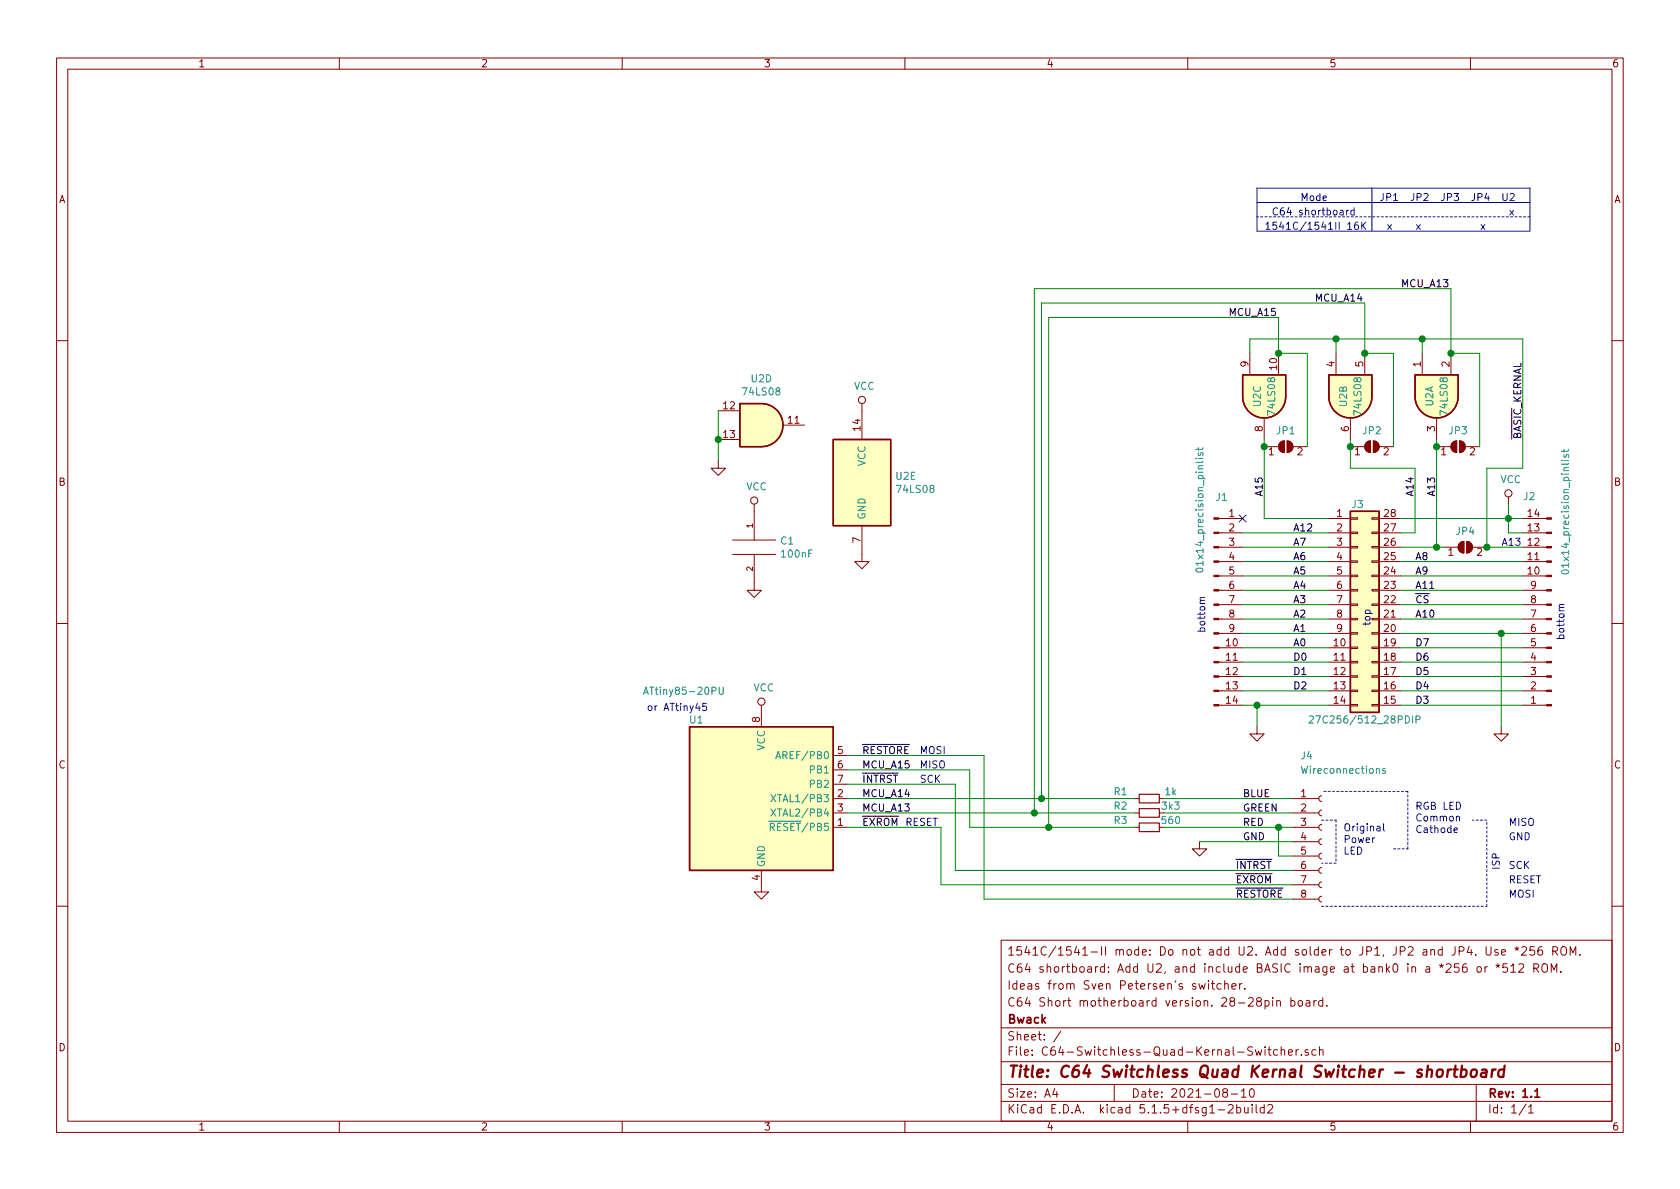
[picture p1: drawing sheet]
EESchema Schematic File Version 4
EELAYER 30 0
EELAYER END
$Descr A4 11693 8268
encoding utf-8
Sheet 1 1
Title "C64 Switchless Quad Kernal Switcher - shortboard"
Date "2021-08-10"
Rev "1.1"
Comp "Bwack"
Comment1 "C64 Short motherboard version. 28-28pin board."
Comment2 "Ideas from Sven Petersen's switcher."
Comment3 "C64 shortboard: Add U2, and include BASIC image at bank0 in a *256 or *512 ROM."
Comment4 "1541C/1541-II mode: Do not add U2. Add solder to JP1, JP2 and JP4. Use *256 ROM."
$EndDescr
$Comp
L Connector_Generic:Conn_02x14_Counter_Clockwise J3
U 1 1
P 9450 4200
F 0 "J3" H 9450 4900 50  0000 C CNN
F 1 "27C256/512_28PDIP" H 9500 3400 50  0000 C CNN
F 2 "Package_DIP:DIP-28_W15.24mm_Socket" H 9450 4200 50  0001 C CNN
F 3 "~" H 9450 4200 50  0001 C CNN
	1    9450 4200
	1    0    0    -1  
$EndComp
Text Notes 8400 4400 1    50   ~ 0
bottom
Text Notes 10900 4450 1    50   ~ 0
bottom
Text Notes 9550 4350 1    50   ~ 0
top
$Comp
L power:VCC #PWR0102
U 1 1
P 10500 3500
F 0 "#PWR0102" H 10500 3350 50  0001 C CNN
F 1 "VCC" H 10517 3673 50  0000 C CNN
F 2 "" H 10500 3500 50  0001 C CNN
F 3 "" H 10500 3500 50  0001 C CNN
	1    10500 3500
	1    0    0    -1  
$EndComp
Text Label 6000 5650 0    50   ~ 0
MCU_A13
Text Label 6000 5550 0    50   ~ 0
MCU_A14
Text Label 6000 5250 0    50   ~ 0
~RESTORE~
$Comp
L power:GND #PWR0103
U 1 1
P 5300 6150
F 0 "#PWR0103" H 5300 5900 50  0001 C CNN
F 1 "GND" H 5305 5977 50  0001 C CNN
F 2 "" H 5300 6150 50  0001 C CNN
F 3 "" H 5300 6150 50  0001 C CNN
	1    5300 6150
	1    0    0    -1  
$EndComp
$Comp
L power:VCC #PWR0104
U 1 1
P 5300 4950
F 0 "#PWR0104" H 5300 4800 50  0001 C CNN
F 1 "VCC" H 5317 5123 50  0000 C CNN
F 2 "" H 5300 4950 50  0001 C CNN
F 3 "" H 5300 4950 50  0001 C CNN
	1    5300 4950
	1    0    0    -1  
$EndComp
Text Label 6000 5450 0    50   ~ 0
~INTRST~
Text Label 6000 5750 0    50   ~ 0
~EXROM~
$Comp
L Connector:Conn_01x08_Female J4
U 1 1
P 9200 5850
F 0 "J4" H 9050 6450 50  0000 L CNN
F 1 "Wireconnections" H 9050 6350 50  0000 L CNN
F 2 "Connector_PinHeader_2.54mm:PinHeader_1x08_P2.54mm_Horizontal" H 9200 5850 50  0001 C CNN
F 3 "~" H 9200 5850 50  0001 C CNN
	1    9200 5850
	1    0    0    -1  
$EndComp
Wire Wire Line
	9000 5750 8900 5750
Wire Wire Line
	9000 5950 8900 5950
Text Label 8650 5550 0    50   ~ 0
BLUE
Text Label 8650 5650 0    50   ~ 0
GREEN
Text Label 8650 5750 0    50   ~ 0
RED
$Comp
L power:GND #PWR0105
U 1 1
P 8350 5850
F 0 "#PWR0105" H 8350 5600 50  0001 C CNN
F 1 "GND" H 8355 5677 50  0001 C CNN
F 2 "" H 8350 5850 50  0001 C CNN
F 3 "" H 8350 5850 50  0001 C CNN
	1    8350 5850
	1    0    0    -1  
$EndComp
Wire Wire Line
	8350 5850 9000 5850
Text Label 8650 5850 0    50   ~ 0
GND
Wire Wire Line
	8900 5750 8900 5950
Connection ~ 8900 5750
Text Label 8600 6250 0    50   ~ 0
~RESTORE~
Text Label 8600 6050 0    50   ~ 0
~INTRST~
Text Label 8600 6150 0    50   ~ 0
~EXROM~
$Comp
L Device:R_Small R1
U 1 1
P 8000 5550
F 0 "R1" V 7950 5350 50  0000 C CNN
F 1 "1k" V 7950 5700 50  0000 C CNN
F 2 "Resistor_SMD:R_0805_2012Metric_Pad1.15x1.40mm_HandSolder" H 8000 5550 50  0001 C CNN
F 3 "~" H 8000 5550 50  0001 C CNN
	1    8000 5550
	0    1    1    0   
$EndComp
$Comp
L Device:R_Small R2
U 1 1
P 8000 5650
F 0 "R2" V 7950 5450 50  0000 C CNN
F 1 "3k3" V 7950 5800 50  0000 C CNN
F 2 "Resistor_SMD:R_0805_2012Metric_Pad1.15x1.40mm_HandSolder" H 8000 5650 50  0001 C CNN
F 3 "~" H 8000 5650 50  0001 C CNN
	1    8000 5650
	0    1    1    0   
$EndComp
$Comp
L Device:R_Small R3
U 1 1
P 8000 5750
F 0 "R3" V 7950 5550 50  0000 C CNN
F 1 "560" V 7950 5900 50  0000 C CNN
F 2 "Resistor_SMD:R_0805_2012Metric_Pad1.15x1.40mm_HandSolder" H 8000 5750 50  0001 C CNN
F 3 "~" H 8000 5750 50  0001 C CNN
	1    8000 5750
	0    1    1    0   
$EndComp
Wire Wire Line
	8100 5550 9000 5550
Wire Wire Line
	8100 5650 9000 5650
Wire Wire Line
	8100 5750 8900 5750
$Comp
L pspice:C C1
U 1 1
P 5250 3800
F 0 "C1" H 5428 3846 50  0000 L CNN
F 1 "100nF" H 5428 3755 50  0000 L CNN
F 2 "Resistor_SMD:R_0805_2012Metric_Pad1.15x1.40mm_HandSolder" H 5250 3800 50  0001 C CNN
F 3 "~" H 5250 3800 50  0001 C CNN
	1    5250 3800
	1    0    0    -1  
$EndComp
$Comp
L power:VCC #PWR0106
U 1 1
P 5250 3550
F 0 "#PWR0106" H 5250 3400 50  0001 C CNN
F 1 "VCC" H 5267 3723 50  0000 C CNN
F 2 "" H 5250 3550 50  0001 C CNN
F 3 "" H 5250 3550 50  0001 C CNN
	1    5250 3550
	1    0    0    -1  
$EndComp
$Comp
L power:GND #PWR0107
U 1 1
P 5250 4050
F 0 "#PWR0107" H 5250 3800 50  0001 C CNN
F 1 "GND" H 5255 3877 50  0001 C CNN
F 2 "" H 5250 4050 50  0001 C CNN
F 3 "" H 5250 4050 50  0001 C CNN
	1    5250 4050
	1    0    0    -1  
$EndComp
Text Notes 6400 5450 0    50   ~ 0
SCK
Text Notes 6400 5350 0    50   ~ 0
MISO
Text Notes 6400 5250 0    50   ~ 0
MOSI
Text Notes 6300 5750 0    50   ~ 0
RESET
Wire Wire Line
	5900 5450 6650 5450
Wire Notes Line
	9200 5700 9300 5700
Wire Notes Line
	9300 5700 9300 6000
Wire Notes Line
	9300 6000 9200 6000
Text Notes 9350 5950 0    50   ~ 0
Original\nPower\nLED
Wire Notes Line
	9700 5900 9800 5900
Wire Notes Line
	9800 5900 9800 5500
Wire Notes Line
	9800 5500 9200 5500
Text Notes 9850 5800 0    50   ~ 0
RGB LED\nCommon\nCathode
Wire Notes Line
	9200 6300 10350 6300
Wire Notes Line
	10350 6300 10350 5700
Wire Notes Line
	10350 5700 10250 5700
Text Notes 10450 6050 1    50   ~ 0
ISP
Text Notes 10500 6150 0    50   ~ 0
RESET
Text Notes 10500 5850 0    50   ~ 0
GND
Text Notes 10500 5750 0    50   ~ 0
MISO
Text Notes 10500 6050 0    50   ~ 0
SCK
Text Notes 10500 6250 0    50   ~ 0
MOSI
Wire Wire Line
	5900 5750 6550 5750
Wire Wire Line
	6750 5750 6750 5350
Wire Wire Line
	5900 5350 6750 5350
$Comp
L C64-Switchless-Quad-Kernal-Switcher-rescue:ATtiny85-20PU-MCU_Microchip_ATtiny U1
U 1 1
P 5300 5550
F 0 "U1" H 4900 6100 50  0000 R CNN
F 1 "ATtiny85-20PU" H 5050 6300 50  0000 R CNN
F 2 "Package_DIP:DIP-8_W7.62mm_Socket" H 5300 5550 50  0001 C CIN
F 3 "http://ww1.microchip.com/downloads/en/DeviceDoc/atmel-2586-avr-8-bit-microcontroller-attiny25-attiny45-attiny85_datasheet.pdf" H 5300 5550 50  0001 C CNN
	1    5300 5550
	1    0    0    -1  
$EndComp
Text Notes 4500 4950 0    50   ~ 0
or ATtiny45
$Comp
L Connector:Conn_01x14_Male J2
U 1 1
P 10800 4300
F 0 "J2" H 11000 3450 50  0000 R CNN
F 1 "01x14_precision_pinlist" V 10700 4000 50  0000 R CNN
F 2 "Connector_PinHeader_2.54mm:PinHeader_1x14_P2.54mm_Vertical" H 10800 4300 50  0001 C CNN
F 3 "~" H 10800 4300 50  0001 C CNN
	1    10800 4300
	-1   0    0    1   
$EndComp
$Comp
L Connector:Conn_01x14_Male J1
U 1 1
P 8450 4200
F 0 "J1" H 8550 4950 50  0000 R CNN
F 1 "01x14_precision_pinlist" V 8350 5300 50  0000 R CNN
F 2 "Connector_PinHeader_2.54mm:PinHeader_1x14_P2.54mm_Vertical" H 8450 4200 50  0001 C CNN
F 3 "~" H 8450 4200 50  0001 C CNN
	1    8450 4200
	1    0    0    -1  
$EndComp
Wire Wire Line
	9750 3900 10600 3900
Wire Wire Line
	9750 4000 10600 4000
Wire Wire Line
	9750 4100 10600 4100
Wire Wire Line
	9750 4200 10600 4200
Wire Wire Line
	9750 4300 10600 4300
Wire Wire Line
	9750 4500 10600 4500
Wire Wire Line
	9750 4600 10600 4600
Wire Wire Line
	9750 4700 10600 4700
Wire Wire Line
	9750 4800 10600 4800
Wire Wire Line
	9750 4900 10600 4900
Wire Wire Line
	9750 3800 10000 3800
Wire Wire Line
	8650 4600 9250 4600
Wire Wire Line
	8650 4700 9250 4700
Wire Wire Line
	8650 4800 9250 4800
Wire Wire Line
	8650 4900 8750 4900
Text Label 9000 4600 0    50   ~ 0
D0
Text Label 9000 4700 0    50   ~ 0
D1
Text Label 9000 4800 0    50   ~ 0
D2
Text Label 9850 4900 0    50   ~ 0
D3
Text Label 9850 4800 0    50   ~ 0
D4
Text Label 9850 4600 0    50   ~ 0
D6
Text Label 9850 4700 0    50   ~ 0
D5
Text Label 9850 4500 0    50   ~ 0
D7
$Comp
L power:GND #PWR0101
U 1 1
P 8750 5050
F 0 "#PWR0101" H 8750 4800 50  0001 C CNN
F 1 "GND" H 8755 4877 50  0001 C CNN
F 2 "" H 8750 5050 50  0001 C CNN
F 3 "" H 8750 5050 50  0001 C CNN
	1    8750 5050
	1    0    0    -1  
$EndComp
Connection ~ 8750 4900
Wire Wire Line
	8750 4900 9250 4900
Wire Wire Line
	8750 5050 8750 4900
Wire Wire Line
	9250 4500 8650 4500
Wire Wire Line
	8650 4400 9250 4400
Wire Wire Line
	9250 4300 8650 4300
Wire Wire Line
	8650 4200 9250 4200
Wire Wire Line
	9250 4100 8650 4100
Wire Wire Line
	8650 4000 9250 4000
Wire Wire Line
	9250 3900 8650 3900
Wire Wire Line
	8650 3800 9250 3800
Text Label 9000 4500 0    50   ~ 0
A0
Text Label 9000 4400 0    50   ~ 0
A1
Text Label 9000 4300 0    50   ~ 0
A2
Text Label 9000 4200 0    50   ~ 0
A3
Text Label 9000 4100 0    50   ~ 0
A4
Text Label 9000 4000 0    50   ~ 0
A5
Text Label 9000 3900 0    50   ~ 0
A6
Text Label 9000 3800 0    50   ~ 0
A7
NoConn ~ 8650 3600
Wire Wire Line
	9250 3600 8800 3600
Wire Wire Line
	9250 3700 8650 3700
Text Label 9000 3700 0    50   ~ 0
A12
$Comp
L power:GND #PWR0108
U 1 1
P 10450 5050
F 0 "#PWR0108" H 10450 4800 50  0001 C CNN
F 1 "GND" H 10455 4877 50  0001 C CNN
F 2 "" H 10450 5050 50  0001 C CNN
F 3 "" H 10450 5050 50  0001 C CNN
	1    10450 5050
	1    0    0    -1  
$EndComp
Connection ~ 10450 4400
Text Label 9850 4200 0    50   ~ 0
~CS~
Text Label 9850 4100 0    50   ~ 0
A11
Text Label 9850 4300 0    50   ~ 0
A10
Wire Wire Line
	10450 4400 10450 5050
Wire Wire Line
	10450 4400 10600 4400
Wire Wire Line
	9750 4400 10450 4400
Text Label 9850 4000 0    50   ~ 0
A9
Text Label 9850 3900 0    50   ~ 0
A8
Wire Wire Line
	10600 3700 10500 3700
Wire Wire Line
	10500 3700 10500 3600
Connection ~ 10500 3600
Wire Wire Line
	10500 3600 10600 3600
Wire Wire Line
	10350 3800 10600 3800
Text Label 10600 3050 1    50   ~ 0
~BASIC~_KERNAL
Text Notes 10450 3800 0    50   ~ 0
A13
Text Label 8800 3450 1    50   ~ 0
A15
Text Label 9850 3450 1    50   ~ 0
A14
Text Label 10000 3450 1    50   ~ 0
A13
$Comp
L 74xx:74LS08 U2
U 1 1
P 10000 2750
F 0 "U2" H 10000 2800 50  0000 C CNN
F 1 "74LS08" H 10000 2700 50  0000 C CNN
F 2 "Package_SO:SOIC-14_3.9x8.7mm_P1.27mm" H 10000 2750 50  0001 C CNN
F 3 "http://www.ti.com/lit/gpn/sn74LS08" H 10000 2750 50  0001 C CNN
	1    10000 2750
	0    -1   1    0   
$EndComp
$Comp
L 74xx:74LS08 U2
U 2 1
P 9400 2750
F 0 "U2" H 9400 2800 50  0000 C CNN
F 1 "74LS08" H 9400 2700 50  0000 C CNN
F 2 "Package_SO:SOIC-14_3.9x8.7mm_P1.27mm" H 9400 2750 50  0001 C CNN
F 3 "http://www.ti.com/lit/gpn/sn74LS08" H 9400 2750 50  0001 C CNN
	2    9400 2750
	0    -1   1    0   
$EndComp
$Comp
L 74xx:74LS08 U2
U 4 1
P 5300 2950
F 0 "U2" H 5300 3275 50  0000 C CNN
F 1 "74LS08" H 5300 3184 50  0000 C CNN
F 2 "Package_SO:SOIC-14_3.9x8.7mm_P1.27mm" H 5300 2950 50  0001 C CNN
F 3 "http://www.ti.com/lit/gpn/sn74LS08" H 5300 2950 50  0001 C CNN
	4    5300 2950
	1    0    0    -1  
$EndComp
$Comp
L 74xx:74LS08 U2
U 5 1
P 6000 3350
F 0 "U2" H 6230 3396 50  0000 L CNN
F 1 "74LS08" H 6230 3305 50  0000 L CNN
F 2 "Package_SO:SOIC-14_3.9x8.7mm_P1.27mm" H 6000 3350 50  0001 C CNN
F 3 "http://www.ti.com/lit/gpn/sn74LS08" H 6000 3350 50  0001 C CNN
	5    6000 3350
	1    0    0    -1  
$EndComp
Wire Wire Line
	5000 2850 5000 3050
Connection ~ 5000 3050
Wire Wire Line
	5000 3050 5000 3200
$Comp
L power:GND #PWR0109
U 1 1
P 5000 3200
F 0 "#PWR0109" H 5000 2950 50  0001 C CNN
F 1 "GND" H 5005 3027 50  0001 C CNN
F 2 "" H 5000 3200 50  0001 C CNN
F 3 "" H 5000 3200 50  0001 C CNN
	1    5000 3200
	1    0    0    -1  
$EndComp
$Comp
L power:GND #PWR0110
U 1 1
P 6000 3850
F 0 "#PWR0110" H 6000 3600 50  0001 C CNN
F 1 "GND" H 6005 3677 50  0001 C CNN
F 2 "" H 6000 3850 50  0001 C CNN
F 3 "" H 6000 3850 50  0001 C CNN
	1    6000 3850
	1    0    0    -1  
$EndComp
$Comp
L power:VCC #PWR0111
U 1 1
P 6000 2850
F 0 "#PWR0111" H 6000 2700 50  0001 C CNN
F 1 "VCC" H 6017 3023 50  0000 C CNN
F 2 "" H 6000 2850 50  0001 C CNN
F 3 "" H 6000 2850 50  0001 C CNN
	1    6000 2850
	1    0    0    -1  
$EndComp
Wire Wire Line
	6550 6150 6550 5750
Wire Wire Line
	6650 6050 6650 5450
Wire Wire Line
	6850 6250 6850 5250
Wire Wire Line
	5900 5250 6850 5250
Text Label 6000 5350 0    50   ~ 0
MCU_A15
Wire Wire Line
	6650 6050 9000 6050
Wire Wire Line
	6550 6150 9000 6150
Wire Wire Line
	5900 5650 7200 5650
Wire Wire Line
	6850 6250 9000 6250
Wire Wire Line
	6750 5750 7300 5750
Connection ~ 7200 5650
Wire Wire Line
	7200 5650 7900 5650
Connection ~ 7250 5550
Wire Wire Line
	7250 5550 7900 5550
Connection ~ 7300 5750
Wire Wire Line
	7300 5750 7900 5750
Text Label 9750 2000 0    50   ~ 0
MCU_A13
Text Label 9150 2100 0    50   ~ 0
MCU_A14
Wire Wire Line
	9400 3250 9400 3100
Wire Wire Line
	10000 3050 10000 3100
Wire Wire Line
	9300 2450 9300 2350
Connection ~ 9300 2350
Wire Wire Line
	9900 2450 9900 2350
Connection ~ 9900 2350
Wire Wire Line
	9900 2350 9300 2350
Wire Wire Line
	7250 2100 9500 2100
Wire Wire Line
	9500 2100 9500 2450
Wire Wire Line
	7200 2000 10100 2000
Wire Wire Line
	10100 2000 10100 2450
Wire Wire Line
	7300 2200 7300 5750
Wire Wire Line
	7250 2100 7250 5550
Wire Wire Line
	7200 2000 7200 5550
Wire Wire Line
	7200 5550 7200 5650
Wire Wire Line
	5900 5550 7250 5550
$Comp
L Jumper:SolderJumper_2_Open JP4
U 1 1
P 10200 3800
F 0 "JP4" H 10200 3913 50  0000 C CNN
F 1 "SolderJumper_2_Open" H 10200 3914 50  0001 C CNN
F 2 "pkl_jumpers:J_0402" H 10200 3800 50  0001 C CNN
F 3 "~" H 10200 3800 50  0001 C CNN
	1    10200 3800
	1    0    0    -1  
$EndComp
Connection ~ 10350 3800
Wire Wire Line
	10050 3800 10000 3800
Connection ~ 10000 3800
Wire Wire Line
	10500 3600 10500 3500
Wire Wire Line
	9750 3600 10500 3600
Text Label 8550 2200 0    50   ~ 0
MCU_A15
Wire Wire Line
	7300 2200 8900 2200
Wire Wire Line
	9300 2350 8700 2350
Wire Wire Line
	8700 2350 8700 2450
Wire Wire Line
	8800 3600 8800 3100
Wire Wire Line
	8900 2200 8900 2450
$Comp
L 74xx:74LS08 U2
U 3 1
P 8800 2750
F 0 "U2" H 8800 2800 50  0000 C CNN
F 1 "74LS08" H 8800 2700 50  0000 C CNN
F 2 "Package_SO:SOIC-14_3.9x8.7mm_P1.27mm" H 8800 2750 50  0001 C CNN
F 3 "http://www.ti.com/lit/gpn/sn74LS08" H 8800 2750 50  0001 C CNN
	3    8800 2750
	0    -1   1    0   
$EndComp
Wire Wire Line
	9850 3250 9400 3250
Wire Wire Line
	9750 3700 9850 3700
Wire Wire Line
	9850 3700 9850 3250
$Comp
L Jumper:SolderJumper_2_Open JP1
U 1 1
P 8950 3100
F 0 "JP1" H 8950 3213 50  0000 C CNN
F 1 "SolderJumper_2_Open" H 8950 3214 50  0001 C CNN
F 2 "pkl_jumpers:J_0402" H 8950 3100 50  0001 C CNN
F 3 "~" H 8950 3100 50  0001 C CNN
	1    8950 3100
	1    0    0    -1  
$EndComp
Connection ~ 8800 3100
Wire Wire Line
	8800 3100 8800 3050
Wire Wire Line
	9100 3100 9100 2450
Wire Wire Line
	9100 2450 8900 2450
Connection ~ 8900 2450
$Comp
L Jumper:SolderJumper_2_Open JP2
U 1 1
P 9550 3100
F 0 "JP2" H 9550 3213 50  0000 C CNN
F 1 "SolderJumper_2_Open" H 9550 3214 50  0001 C CNN
F 2 "pkl_jumpers:J_0402" H 9550 3100 50  0001 C CNN
F 3 "~" H 9550 3100 50  0001 C CNN
	1    9550 3100
	1    0    0    -1  
$EndComp
Connection ~ 9400 3100
Wire Wire Line
	9400 3100 9400 3050
Wire Wire Line
	9700 3100 9700 2450
Wire Wire Line
	9700 2450 9500 2450
Connection ~ 9500 2450
Wire Wire Line
	10350 3250 10600 3250
Wire Wire Line
	10600 3250 10600 2350
Wire Wire Line
	10350 3250 10350 3800
Wire Wire Line
	9900 2350 10600 2350
$Comp
L Jumper:SolderJumper_2_Open JP3
U 1 1
P 10150 3100
F 0 "JP3" H 10150 3213 50  0000 C CNN
F 1 "SolderJumper_2_Open" H 10150 3214 50  0001 C CNN
F 2 "pkl_jumpers:J_0402" H 10150 3100 50  0001 C CNN
F 3 "~" H 10150 3100 50  0001 C CNN
	1    10150 3100
	1    0    0    -1  
$EndComp
Connection ~ 10000 3100
Wire Wire Line
	10000 3100 10000 3800
Wire Wire Line
	10300 3100 10300 2450
Wire Wire Line
	10300 2450 10100 2450
Connection ~ 10100 2450
Text Notes 9600 1400 0    50   ~ 0
JP1  JP2  JP3  JP4  U2
Text Notes 8850 1500 0    50   ~ 0
C64 shortboard
Text Notes 9650 1600 0    50   ~ 0
x
Text Notes 9850 1600 0    50   ~ 0
x
Text Notes 10300 1600 0    50   ~ 0
x
Wire Notes Line style solid
	10650 1300 10650 1600
Wire Notes Line style solid
	8750 1600 8750 1300
Wire Notes Line style solid
	8750 1300 10650 1300
Wire Notes Line style solid
	8750 1400 10650 1400
Wire Notes Line style solid
	9550 1300 9550 1600
Wire Notes Line style solid
	8750 1600 10650 1600
Text Notes 9050 1400 0    50   ~ 0
Mode
Text Notes 8800 1600 0    50   ~ 0
1541C/1541II 16K
Text Notes 10500 1500 0    50   ~ 0
x
Wire Notes Line
	10650 1500 8750 1500
$EndSCHEMATC
